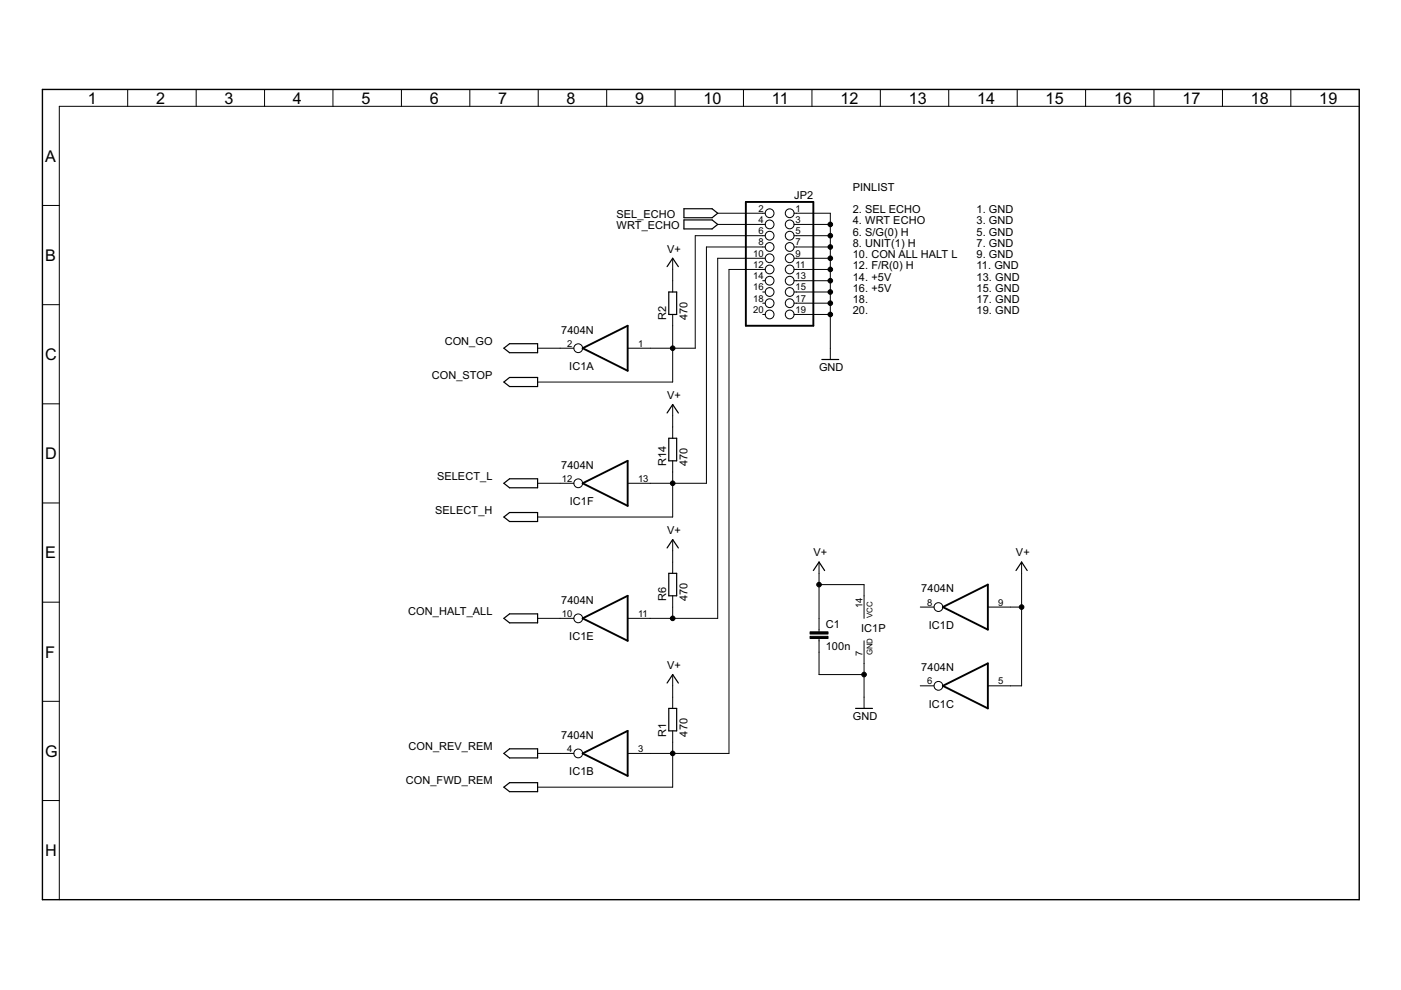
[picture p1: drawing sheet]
<svg xmlns="http://www.w3.org/2000/svg" width="297mm" height="210mm" viewBox="0 0 297 210" stroke-linecap="round" stroke-linejoin="round" font-family="sans-serif">
<g fill="none" stroke="#000" stroke-width=".21">
<circle cx="163.2" cy="50" r=".93"/>
<circle cx="163.2" cy="54.8" r=".93"/>
<circle cx="163.2" cy="52.4" r=".93"/>
<circle cx="163.2" cy="59.5" r=".93"/>
<circle cx="163.2" cy="45.2" r=".93"/>
<circle cx="163.2" cy="57.1" r=".93"/>
<circle cx="163.2" cy="47.6" r=".93"/>
<circle cx="167.4" cy="45.2" r=".93"/>
<circle cx="167.4" cy="59.5" r=".93"/>
<circle cx="167.4" cy="54.8" r=".93"/>
<circle cx="167.4" cy="47.6" r=".93"/>
<circle cx="167.4" cy="52.4" r=".93"/>
<circle cx="167.4" cy="50" r=".93"/>
<circle cx="167.4" cy="57.1" r=".93"/>
<circle cx="122.6" cy="73.8" r=".93"/>
<circle cx="163.2" cy="61.9" r=".93"/>
<circle cx="163.2" cy="64.3" r=".93"/>
<circle cx="163.2" cy="66.7" r=".93"/>
<circle cx="167.4" cy="64.3" r=".93"/>
<circle cx="167.4" cy="61.9" r=".93"/>
<circle cx="167.4" cy="66.7" r=".93"/>
<circle cx="122.6" cy="102.5" r=".93"/>
<circle cx="122.6" cy="131.1" r=".93"/>
<circle cx="199" cy="128.7" r=".93"/>
<circle cx="122.6" cy="159.7" r=".93"/>
<circle cx="199" cy="145.4" r=".93"/>
</g>
<g fill="#000" stroke="#000" stroke-width=".21">
<path d="M27.1 19v3.5zM41.6 19v3.5zM56.1 19v3.5zM70.6 19v3.5zM85.1 19v3.5zM99.6 19v3.5zM114.1 19v3.5zM128.6 19v3.5zM143.1 19v3.5zM157.6 19v3.5zM172.1 19v3.5zM186.6 19v3.5z"/>
<path d="M201.1 19v3.5zM215.7 19v3.5zM230.2 19v3.5zM244.7 19v3.5zM259.2 19v3.5zM273.7 19v3.5zM12.6 22.5v168.3zM12.6 22.5h275.6zM9 43.6h3.6zM142.6 59.5v2.4zM142.6 54.8v2.3zM142.6 57.1v2.4z"/>
<path d="M147.4 50v23.8zM149.8 52.4v50.1zM152.2 45.2h9.5zM152.2 54.8h9.5zM154.6 57.1v102.6zM161.7 45.2h.5zM161.7 47.6h.5zM161.7 50h.5zM161.7 52.4h.5zM161.7 54.8h.5zM161.7 57.1h.5zM161.7 59.5h.5z"/>
<path d="M152.2 47.6h9.5zM147.4 50h14.3zM154.6 57.1h7.1zM149.8 52.4h11.9zM168.4 45.2h.5zM168.4 47.6h.5zM168.4 50h.5zM168.4 52.4h.5zM168.4 54.8h.5zM168.4 57.1h.5zM168.4 59.5h.5zM168.9 45.2h7.1z"/>
<path d="M168.9 47.6h7.1zM168.9 50h7.1zM168.9 52.4h7.1zM168.9 54.8h7.1zM168.9 57.1h7.1zM168.9 59.5h7.1zM176 45.2v2.4zM176 47.6v2.4zM176 50v2.4zM176 52.4v2.4zM176 54.8v2.3zM176 57.1v2.4z"/>
<path d="M176 59.5v2.4zM9 64.6h3.6zM118.8 73.8h2.9zM114 73.8h4.8zM133.1 73.8h4.8zM142.6 66.7v2.4zM137.9 73.8h4.7zM142.6 69.1v4.7zM142.6 73.8v7.2zM142.6 73.8h4.8zM161.7 61.9h.5zM161.7 64.3h.5z"/>
<path d="M161.7 66.7h.5zM168.4 61.9h.5zM168.4 64.3h.5zM168.4 66.7h.5zM168.9 61.9h7.1zM168.9 64.3h7.1zM168.9 66.7h7.1zM176 73.8v2.4zM176 64.3v2.4zM176 66.7v7.1zM176 61.9v2.4zM9 85.6h3.6z"/>
<path d="M142.6 90.5v2.4zM142.6 85.8v2.4zM142.6 88.2v2.3zM114 81h28.6zM9 106.6h3.6zM118.8 102.5h2.9zM114 102.5h4.8zM133.1 102.5h4.8zM142.6 119.2v2.4zM142.6 114.4v2.4zM142.6 97.7v2.4zM142.6 116.8v2.4z"/>
<path d="M137.9 102.5h4.7zM142.6 100.1v2.4zM142.6 102.5v7.1zM114 109.6h28.6zM142.6 102.5h7.2zM9 127.7h3.6zM118.8 131.1h2.9zM114 131.1h4.8zM133.1 131.1h4.8zM137.9 131.1h4.7zM142.6 126.3v2.4zM142.6 131.1h9.6z"/>
<path d="M142.6 128.7v2.4zM152.2 54.8v76.3zM173.7 131.1v2.4zM173.7 135.9v2.4zM173.7 135.4v.5zM173.7 133.5v.5zM173.7 119.2v2.4zM173.7 138.3v4.7zM173.7 121.6v2.4zM173.7 124v7.1zM173.7 124h9.5zM183.2 126.3v4.8z"/>
<path d="M183.2 124v2.3zM195.1 128.7h2.9zM209.4 128.7h4.8zM216.6 119.2v2.4zM216.6 121.6v7.1zM214.2 128.7h2.4zM9 148.7h3.6zM114 159.7h4.8zM118.8 159.7h2.9zM133.1 159.7h4.8zM137.9 159.7h4.7zM142.6 147.8v2.4z"/>
<path d="M142.6 155v2.4zM142.6 143v2.4zM142.6 145.4v2.4zM142.6 159.7h12zM142.6 157.4v2.3zM173.7 143h9.5zM183.2 147.8v2.4zM183.2 135.9v4.8zM183.2 143v4.8zM183.2 140.7v2.3zM195.1 145.4h2.9zM209.4 145.4h4.8z"/>
<path d="M214.2 145.4h2.4zM216.6 128.7v16.7zM9 169.7h3.6zM114 166.9h28.6zM142.6 159.7v7.2z"/>
<circle cx="176" cy="52.4" r=".49"/>
<circle cx="176" cy="57.1" r=".49"/>
<circle cx="176" cy="54.8" r=".49"/>
<circle cx="176" cy="50" r=".49"/>
<circle cx="176" cy="47.6" r=".49"/>
<circle cx="176" cy="59.5" r=".49"/>
<circle cx="142.6" cy="73.8" r=".49"/>
<circle cx="176" cy="66.7" r=".49"/>
<circle cx="176" cy="64.3" r=".49"/>
<circle cx="176" cy="61.9" r=".49"/>
<circle cx="142.6" cy="102.5" r=".49"/>
<circle cx="142.6" cy="131.1" r=".49"/>
<circle cx="173.7" cy="124" r=".49"/>
<circle cx="216.6" cy="128.7" r=".49"/>
<circle cx="142.6" cy="159.7" r=".49"/>
<circle cx="183.2" cy="143" r=".49"/>
</g>
<g fill="#000" stroke="#000" stroke-width=".4">
<path d="M158.1 42.8h14.3zM172.4 42.8v26.3zM123.5 73.8l9.6-4.7zM123.5 73.8l9.6 4.8zM133.1 69.1v9.5zM158.1 42.8v26.3zM158.1 69.1h14.3zM133.1 97.7v9.6zM123.5 102.5l9.6-4.8zM123.5 102.5l9.6 4.8zM123.5 131.1l9.6-4.8zM123.5 131.1l9.6 4.8z"/>
<path d="M133.1 126.3v9.6zM199.9 128.7l9.5-4.7zM199.9 128.7l9.5 4.8zM209.4 124v9.5zM123.5 159.7l9.6-4.7zM133.1 155v9.5zM199.9 145.4l9.5-4.7zM199.9 145.4l9.5 4.8zM209.4 140.7v9.5zM123.5 159.7l9.6 4.8z"/>
</g>
<g fill="#000" stroke="#000" stroke-width=".25">
<path d="M142.6 54.8l-1.2 1.7zM142.6 54.8l1.2 1.7zM145 44.3v1.9zM145 46.2h6zM145 46.6v1.9zM145 48.5h6zM145 44.3h6zM151 46.2l1.2-1zM145 46.6h6zM151 48.5l1.2-.9zM151 44.3l1.2 .9zM151 46.6l1.2 1z"/>
<path d="M106.8 73.8l1.2 1zM108 74.8h6zM106.8 73.8l1.2-.9zM114 72.9v1.9zM108 72.9h6zM141.8 61.9v4.8zM143.5 61.9v4.8zM141.8 61.9h1.7zM141.8 66.7h1.7zM174.2 76.2h3.6zM106.8 81l1.2 1zM108 82h6z"/>
<path d="M106.8 81l1.2-1zM114 80v2zM108 80h6zM141.8 92.9v4.8zM142.6 85.8l-1.2 1.8zM143.5 92.9v4.8zM141.8 92.9h1.7zM141.8 97.7h1.7zM142.6 85.8l1.2 1.8zM106.8 102.5l1.2 .9zM106.8 109.6l1.2 1zM108 103.4h6z"/>
<path d="M106.8 102.5l1.2-1zM108 110.6h6zM106.8 109.6l1.2-.9zM114 101.5v1.9zM108 101.5h6zM114 108.7v1.9zM108 108.7h6zM142.6 114.4l-1.2 1.8zM142.6 114.4l1.2 1.8zM173.7 119.2l-1.3 1.8zM216.6 119.2l-1.2 1.8zM106.8 131.1l1.2 1z"/>
<path d="M108 132.1h6zM106.8 131.1l1.2-.9zM114 130.2v1.9zM108 130.2h6zM141.8 121.6v4.7zM143.5 121.6v4.7zM141.8 121.6h1.7zM141.8 126.3h1.7zM173.7 119.2l1.1 1.8zM216.6 119.2l1.2 1.8zM106.8 159.7l1.2 1zM106.8 159.7l1.2-.9z"/>
<path d="M108 158.8h6zM141.8 150.2v4.8zM142.6 143l-1.2 1.8zM143.5 150.2v4.8zM141.8 150.2h1.7zM141.8 155h1.7zM142.6 143l1.2 1.8zM181.4 150.2h3.6zM106.8 166.9l1.2 1zM108 160.7h6zM108 167.9h6zM106.8 166.9l1.2-1z"/>
<path d="M114 158.8v1.9zM114 165.9v2zM108 165.9h6z"/>
</g>
<path d="M171.7 134h3.9v.4h-3.9zM171.7 134.9h3.9v.5h-3.9z" fill="#000" stroke="#000" stroke-width=".21"/>
<path d="M9 19v171.8zM9 19h279.2zM9 190.8h279.2zM288.2 19v171.8z" fill="#000" stroke="#000" stroke-width=".3"/>
<g font-size="3.8">
<text x="18.6" y="22">1</text>
<text x="33.1" y="22">2</text>
<text x="47.6" y="22">3</text>
<text x="62.1" y="22">4</text>
<text x="76.6" y="22">5</text>
<text x="91.1" y="22">6</text>
<text x="105.6" y="22">7</text>
<text x="120.1" y="22">8</text>
<text x="134.6" y="22">9</text>
<text x="149.2" y="22">10</text>
<text x="163.7" y="22">11</text>
<text x="178.2" y="22">12</text>
<text x="192.7" y="22">13</text>
<text x="207.2" y="22">14</text>
<text x="221.7" y="22">15</text>
<text x="236.2" y="22">16</text>
<text x="250.7" y="22">17</text>
<text x="265.2" y="22">18</text>
<text x="279.7" y="22">19</text>
<text x="9.6" y="34.3">A</text>
<text x="9.6" y="55.3">B</text>
<text x="9.6" y="76.3">C</text>
<text x="9.6" y="97.4">D</text>
<text x="9.6" y="118.4">E</text>
<text x="9.6" y="139.4">F</text>
<text x="9.6" y="160.4">G</text>
<text x="9.6" y="181.5">H</text>
</g>
<g font-size="2.6">
<text x="180.8" y="40.4">PINLIST</text>
<text x="130.7" y="46.2">SEL_ECHO</text>
<text x="168.4" y="42.2">JP2</text>
<text x="180.8" y="45.2">2. SEL ECHO</text>
<text x="180.8" y="47.6">4. WRT ECHO</text>
<text x="207.1" y="47.6">3. GND</text>
<text x="207.1" y="45.2">1. GND</text>
<text x="130.7" y="48.5">WRT_ECHO</text>
<text x="141.4" y="53.6">V+</text>
<text x="180.8" y="50">6. S/G(0) H</text>
<text x="180.8" y="52.4">8. UNIT(1) H</text>
<text x="207.1" y="50">5. GND</text>
<text x="207.1" y="52.4">7. GND</text>
<text x="180.8" y="57.1">12. F/R(0) H</text>
<text x="180.8" y="54.7">10. CON ALL HALT L</text>
<text x="180.8" y="59.5">14. +5V</text>
<text x="207.1" y="59.5">13. GND</text>
<text x="207.1" y="54.7">9. GND</text>
<text x="207.1" y="57.1">11. GND</text>
<text x="180.8" y="64.3">18.</text>
<text x="180.8" y="61.9">16. +5V</text>
<text x="207.1" y="64.3">17. GND</text>
<text x="207.1" y="61.9">15. GND</text>
<text x="119" y="70.7">7404N</text>
<text x="141.2" y="67.9" transform="rotate(-90 141.2 67.9)">R2</text>
<text x="145.7" y="67.9" transform="rotate(-90 145.7 67.9)">470</text>
<text x="180.8" y="66.7">20.</text>
<text x="207.1" y="66.7">19. GND</text>
<text x="94.3" y="73.1">CON_GO</text>
<text x="91.6" y="80.3">CON_STOP</text>
<text x="120.7" y="78.5">IC1A</text>
<text x="173.6" y="78.6">GND</text>
<text x="141.4" y="84.6">V+</text>
<text x="92.7" y="101.8">SELECT_L</text>
<text x="119" y="99.4">7404N</text>
<text x="141.2" y="98.9" transform="rotate(-90 141.2 98.9)">R14</text>
<text x="145.7" y="98.9" transform="rotate(-90 145.7 98.9)">470</text>
<text x="120.8" y="107.1">IC1F</text>
<text x="92.3" y="108.9">SELECT_H</text>
<text x="141.4" y="113.2">V+</text>
<text x="172.5" y="118">V+</text>
<text x="215.4" y="118">V+</text>
<text x="195.3" y="125.6">7404N</text>
<text x="86.6" y="130.4">CON_HALT_ALL</text>
<text x="119" y="128">7404N</text>
<text x="141.2" y="127.5" transform="rotate(-90 141.2 127.5)">R6</text>
<text x="145.7" y="127.5" transform="rotate(-90 145.7 127.5)">470</text>
<text x="120.7" y="135.8">IC1E</text>
<text x="175.1" y="137.9">100n</text>
<text x="175.1" y="133.1">C1</text>
<text x="182.6" y="134.1">IC1P</text>
<text x="196.9" y="133.4">IC1D</text>
<text x="141.4" y="141.8">V+</text>
<text x="195.3" y="142.3">7404N</text>
<text x="180.8" y="152.6">GND</text>
<text x="196.9" y="150.1">IC1C</text>
<text x="86.6" y="159">CON_REV_REM</text>
<text x="119" y="156.6">7404N</text>
<text x="141.2" y="156.2" transform="rotate(-90 141.2 156.2)">R1</text>
<text x="145.7" y="156.2" transform="rotate(-90 145.7 156.2)">470</text>
<text x="86.1" y="166.2">CON_FWD_REM</text>
<text x="120.7" y="164.4">IC1B</text>
</g>
<g font-size="2.2">
<text x="160.8" y="44.9">2</text>
<text x="160.8" y="47.3">4</text>
<text x="168.7" y="44.9">1</text>
<text x="168.7" y="47.3">3</text>
<text x="160.8" y="49.6">6</text>
<text x="160.8" y="52">8</text>
<text x="168.7" y="49.6">5</text>
<text x="168.7" y="52">7</text>
<text x="159.7" y="54.4">10</text>
<text x="159.7" y="56.8">12</text>
<text x="159.7" y="59.2">14</text>
<text x="168.7" y="54.4">9</text>
<text x="168.7" y="56.8">11</text>
<text x="168.7" y="59.2">13</text>
<text x="159.7" y="61.6">16</text>
<text x="159.7" y="64">18</text>
<text x="168.7" y="61.6">15</text>
<text x="168.7" y="64">17</text>
<text x="159.7" y="66.3">20</text>
<text x="168.7" y="66.3">19</text>
<text x="120.2" y="73.5">2</text>
<text x="135.3" y="73.5">1</text>
<text x="119.1" y="102.1">12</text>
<text x="135.3" y="102.1">13</text>
<text x="119.1" y="130.8">10</text>
<text x="135.3" y="130.8">11</text>
<text x="182.9" y="128.9" transform="rotate(-90 182.9 128.9)">14</text>
<text x="196.6" y="128.4">8</text>
<text x="211.6" y="128.4">9</text>
<text x="182.9" y="139.2" transform="rotate(-90 182.9 139.2)">7</text>
<text x="196.6" y="145.1">6</text>
<text x="211.6" y="145.1">5</text>
<text x="120.2" y="159.4">4</text>
<text x="135.3" y="159.4">3</text>
</g>
<g font-size="1.9">
<text x="185" y="131.1" transform="rotate(-90 185 131.1)">VCC</text>
<text x="185" y="139" transform="rotate(-90 185 139)">GND</text>
</g>
</svg>
